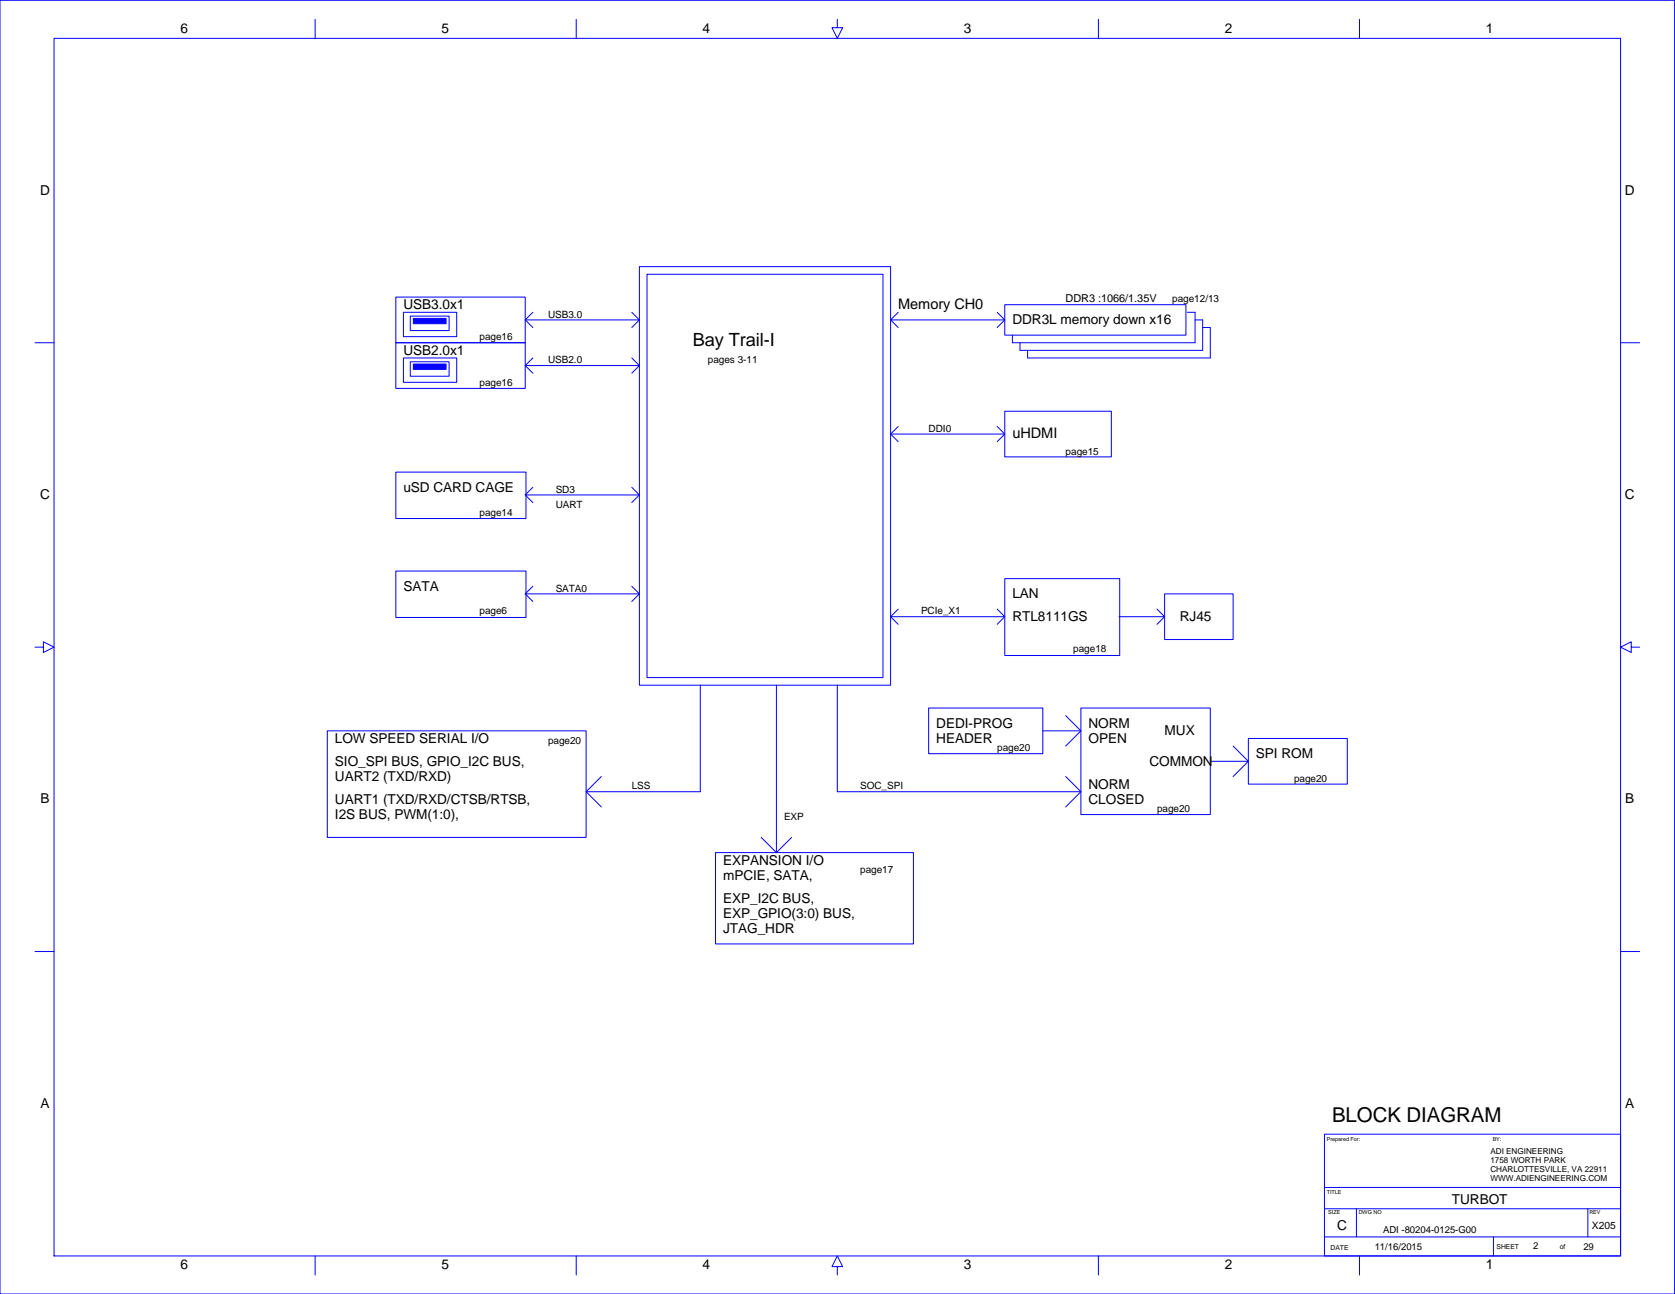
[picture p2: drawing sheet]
<svg xmlns="http://www.w3.org/2000/svg" width="559mm" height="432mm" viewBox="0 0 559 432" stroke-linecap="round" stroke-linejoin="round" font-family="sans-serif">
<g fill="none" stroke="#00f" stroke-width=".33">
<path d="M0 .1h558.7v431.7h-558.7zM18 12.8h522.6v406.3h-522.6zM105.1 6.4v6.4M192.2 6.4v6.4M279.3 6.4v2.8h1.8l-1.8 3.6-1.7-3.6h1.7M366.4 6.4v6.4M453.5 6.4v6.4M132.1 99.1h43.1v15.3h-43.1zM213.3 89h83.8v139.6h-83.8zM215.9 91.5h78.7v134.6h-78.7zM11.7 114.4h6.3M132.1 114.4h43.1v15.2h-43.1z"/>
<path d="M134.6 119.5h17.8v8.1h-17.8zM134.6 104.2h17.8v8.1h-17.8zM136.9 105.5h12.9v4.8h-12.9zM175.2 106.8h38.1M177.8 119.5l-2.6 2.5 2.6 2.5M177.8 104.2l-2.6 2.6 2.6 2.5M210.8 119.5l2.5 2.5-2.5 2.5M210.8 104.2l2.5 2.6-2.5 2.5M297.1 106.8h38.1M299.7 104.2l-2.6 2.6 2.6 2.5M332.7 104.2l2.5 2.6-2.5 2.5M335.2 101.7h60.4v10.1h-60.4z"/>
<path d="M396.1 104.2h2.6v10.2h-61v-2.6M398.7 106.8h2.5v10.1h-60.9v-2.5M401.2 109.3h2.6v10.2h-61v-2.6M540.6 114.4h6.4M136.9 120.7h12.9v4.8h-12.9zM175.2 122h38.1M335.2 137.2h35.6v15.3h-35.6zM132.1 157.5h43.4v15.5h-43.4zM297.1 144.8h38.1M299.7 142.3l-2.6 2.5 2.6 2.6M332.7 142.3l2.5 2.5-2.5 2.6M175.2 165.2h38.1"/>
<path d="M177.8 162.6l-2.6 2.6 2.6 2.5M210.8 162.6l2.5 2.6-2.5 2.5M132.1 190.6h43.4v15.4h-43.4zM175.2 198.2h38.1M177.8 195.6l-2.6 2.6 2.6 2.5M210.8 195.6l2.5 2.6-2.5 2.5M335.2 193.1h38.3v25.6h-38.3zM388.5 198.2h22.9v15.2h-22.9zM11.7 215.9h2.8v-1.7l3.5 1.7-3.5 1.8v-1.8M297.1 205.8h38.1M299.7 203.3l-2.6 2.5 2.6 2.5M332.7 203.3l2.5 2.5-2.5 2.5"/>
<path d="M373.3 205.8h15.2M386 203.3l2.5 2.5-2.5 2.5M544.2 215.9v-1.7l-3.6 1.7 3.6 1.8v-1.8h2.8M233.6 228.6v35.6h-38.1M259 228.6v55.9M279.3 228.6v35.6h81.3M309.8 236.3h38.1v15.2h-38.1zM355.5 238.8l5.1 5.1-5.1 5.1M360.6 236.3h43.2v35.5h-43.2zM109.2 243.9h86.3v35.5h-86.3zM200.6 259.1l-5.1 5.1 5.1 5.1M347.9 243.9h12.7"/>
<path d="M355.5 259.1l5.1 5.1-5.1 5.1M403.8 254h12.7M411.4 249l5.1 5-5.1 5.1M416.5 246.4h33v15.3h-33zM253.9 279.4l5.1 5.1 5.1-5.1M238.7 284.5h66v30.5h-66zM11.7 317.5h6.3M540.6 317.5h6.4M441.9 378.5h98.7v40.6h-98.7zM441.9 396.2h98.7M105.1 419.1v6.4M192.2 419.1v6.4"/>
<path d="M366.4 419.1v6.4M441.9 412.8h98.7M441.9 403.4h98.7M452.5 403.4v9.4M453.5 419.1v6.4M498.2 412.8v6.3M529.7 403.4v9.4M279.3 422.7h1.8l-1.8-3.6-1.7 3.6h1.7v2.8"/>
</g>
<g fill="#00f" stroke="#00f" stroke-width=".33">
<path d="M137.9 121.5h10.9v1.8h-10.9z" fill-rule="evenodd"/>
<path d="M137.9 106.2h10.9v1.8h-10.9z" fill-rule="evenodd"/>
</g>
<text font-size="6.8" x="444.4" y="374.4">BLOCK DIAGRAM</text>
<text font-size="6.1" x="231.1" y="115.5">Bay Trail-I</text>
<g font-size="4.9">
<text x="299.7" y="103.1">Memory CH0</text>
<text x="337.7" y="146.3">uHDMI</text>
</g>
<g font-size="4.6">
<text x="60.2" y="11.1">6</text>
<text x="147.3" y="11.1">5</text>
<text x="234.4" y="11.1">4</text>
<text x="321.5" y="11.1">3</text>
<text x="408.6" y="11.1">2</text>
<text x="495.7" y="11.1">1</text>
<text x="13.4" y="64.9">D</text>
<text x="542.1" y="64.9">D</text>
<text x="134.6" y="103.2">USB3.0x1</text>
<text x="337.7" y="108.3">DDR3L memory down x16</text>
<text x="134.6" y="118.4">USB2.0x1</text>
<text x="13.4" y="166.5">C</text>
<text x="134.6" y="164.1">uSD CARD CAGE</text>
<text x="542.1" y="166.5">C</text>
<text x="134.6" y="197.1">SATA</text>
<text x="337.7" y="199.7">LAN</text>
<text x="337.7" y="207.3">RTL8111GS</text>
<text x="393.6" y="207.3">RJ45</text>
<text x="312.3" y="242.8">DEDI-PROG</text>
<text x="363.1" y="242.8">NORM</text>
<text x="388.5" y="245.4">MUX</text>
<text x="111.7" y="247.9">LOW SPEED SERIAL I/O</text>
<text x="312.3" y="247.9">HEADER</text>
<text x="363.1" y="247.9">OPEN</text>
<text x="111.7" y="255.5">SIO_SPI BUS, GPIO_I2C BUS,</text>
<text x="383.5" y="255.5">COMMON</text>
<text x="419" y="253">SPI ROM</text>
<text x="111.7" y="260.6">UART2 (TXD/RXD)</text>
<text x="363.1" y="263.2">NORM</text>
<text x="13.5" y="268.1">B</text>
<text x="111.7" y="268.2">UART1 (TXD/RXD/CTSB/RTSB,</text>
<text x="363.1" y="268.2">CLOSED</text>
<text x="542.2" y="268.1">B</text>
<text x="111.7" y="273.3">I2S BUS, PWM(1:0),</text>
<text x="241.2" y="293.6">mPCIE, SATA,</text>
<text x="241.2" y="288.6">EXPANSION I/O</text>
<text x="241.2" y="301.3">EXP_I2C BUS,</text>
<text x="241.2" y="311.4">JTAG_HDR</text>
<text x="241.2" y="306.3">EXP_GPIO(3:0) BUS,</text>
<text x="13.5" y="369.7">A</text>
<text x="542.2" y="369.7">A</text>
<text x="484.4" y="401.8">TURBOT</text>
<text x="446.1" y="410.6">C</text>
<text x="60.2" y="423.5">6</text>
<text x="147.3" y="423.5">5</text>
<text x="234.4" y="423.5">4</text>
<text x="321.5" y="423.5">3</text>
<text x="408.6" y="423.5">2</text>
<text x="495.7" y="423.5">1</text>
</g>
<text font-size="3.6" x="355.5" y="100.8">DDR3 :1066/1.35V</text>
<text font-size="3.4" x="531.1" y="410">X205</text>
<g font-size="3.3">
<text x="391.1" y="100.9">page12/13</text>
<text x="182.8" y="106">USB3.0</text>
<text x="160" y="113.6">page16</text>
<text x="182.8" y="121.2">USB2.0</text>
<text x="236.2" y="121.2">pages 3-11</text>
<text x="160" y="128.8">page16</text>
<text x="309.8" y="144.1">DDI0</text>
<text x="355.5" y="151.7">page15</text>
<text x="185.4" y="164.4">SD3</text>
<text x="160" y="172">page14</text>
<text x="185.4" y="169.5">UART</text>
<text x="185.4" y="197.4">SATA0</text>
<text x="160" y="205">page6</text>
<text x="307.3" y="205">PCIe_X1</text>
<text x="358.1" y="217.7">page18</text>
<text x="182.8" y="248.2">page20</text>
<text x="332.7" y="250.7">page20</text>
<text x="210.8" y="263.4">LSS</text>
<text x="287" y="263.4">SOC_SPI</text>
<text x="431.7" y="260.9">page20</text>
<text x="261.6" y="273.6">EXP</text>
<text x="386" y="271.1">page20</text>
<text x="287" y="291.4">page17</text>
</g>
<g font-size="3.2">
<text x="461.4" y="411.5">ADI -80204-0125-G00</text>
<text x="458.6" y="417.1">11/16/2015</text>
<text x="511.4" y="416.9">2</text>
<text x="528.2" y="417">29</text>
</g>
<g font-size="2.7">
<text x="497.2" y="385">ADI ENGINEERING</text>
<text x="497.2" y="388">1758 WORTH PARK</text>
<text x="497.2" y="391.1">CHARLOTTESVILLE, VA 22911</text>
<text x="497.2" y="394.1">WWW.ADIENGINEERING.COM</text>
</g>
<g font-size="2.3">
<text x="443.9" y="417.1">DATE</text>
<text x="499.3" y="416.8">SHEET</text>
<text x="520.3" y="416.8">of</text>
</g>
<g font-size="1.8">
<text x="442.6" y="380.6">Prepared For:</text>
<text x="498" y="380.6">BY:</text>
<text x="442.6" y="398.4">TITLE</text>
<text x="443.1" y="405.2">SIZE</text>
<text x="453.3" y="405.2">DWG NO</text>
<text x="530.2" y="405.2">REV</text>
</g>
</svg>
